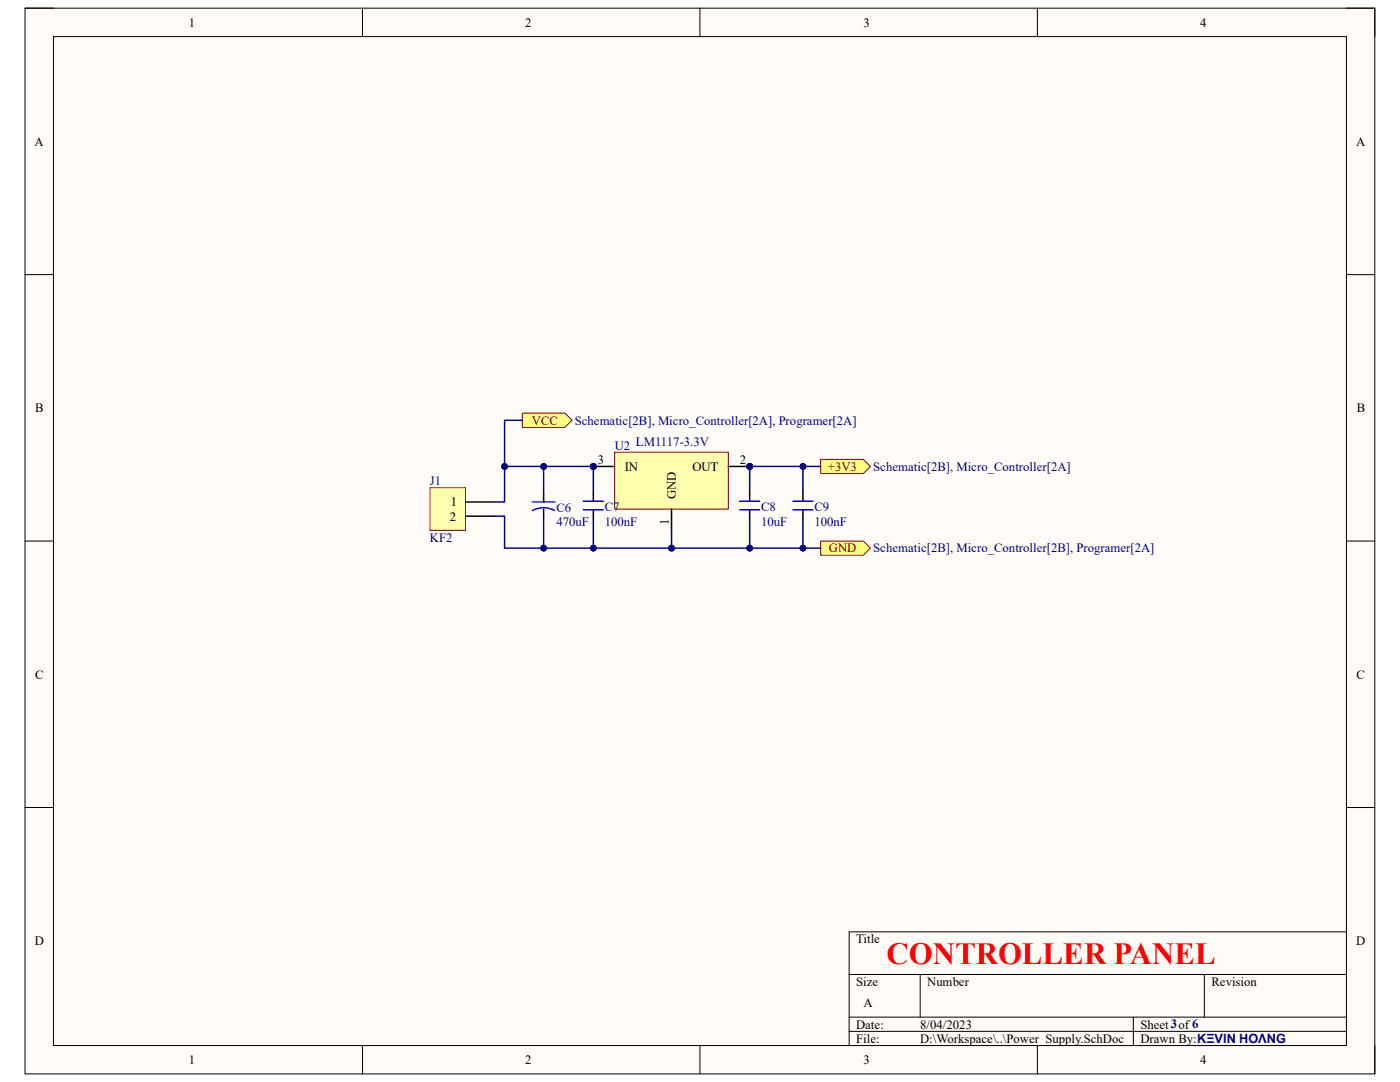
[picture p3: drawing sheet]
<svg xmlns="http://www.w3.org/2000/svg" width="279mm" height="216mm" viewBox="0 0 279 216" stroke-linecap="round" stroke-linejoin="round" font-family="sans-serif">
<path d="M5 1.6h269.4v212.7h-269.4z" fill-rule="evenodd" fill="#fffcf8"/>
<path d="M5 1.6h269.4v212.7h-269.4z" fill="none" stroke="#000" stroke-width=".2"/>
<path d="M10.7 7.3h258v201.3h-258z" fill-rule="evenodd" fill="#fffcf8"/>
<g fill="none" stroke="#000" stroke-width=".2">
<path d="M5 1.6h5.7M10.7 7.3h258v201.3h-258zM72.3 1.6v5.7M139.7 1.6v5.7M207 1.6v5.7M268.7 1.6h5.7v5.7M5 54.8h5.7M268.7 54.8h5.7M5 108h5.7M268.7 108h5.7M5 161.1h5.7M268.7 161.1h5.7"/>
<path d="M169.5 194.4h99.2M183.6 194.4v8.6M240.3 194.4v8.6M268.7 185.9h-99.2v22.7M72.3 208.6v5.7M139.7 208.6v5.7M169.5 203h99.2M169.5 205.8h99.2M207 208.6v5.7M226.2 203v5.6M274.4 208.6v5.7"/>
</g>
<circle cx="149.6" cy="93.1" r=".57" fill="#000080"/>
<circle cx="149.6" cy="93.1" r=".57" fill="none" stroke="#000080" stroke-width=".2"/>
<circle cx="118.4" cy="93.1" r=".57" fill="#000080"/>
<circle cx="118.4" cy="93.1" r=".57" fill="none" stroke="#000080" stroke-width=".2"/>
<path d="M122.7 90.2h22.7v11.4h-22.7z" fill-rule="evenodd" fill="#ffffb0"/>
<path d="M122.7 90.2h22.7v11.4h-22.7z" fill="none" stroke="#800000" stroke-width=".2"/>
<path d="M145.4 93.1h4.2M134 101.6v4.2" fill="none" stroke="#000" stroke-width=".3"/>
<circle cx="149.6" cy="93.1" r=".57" fill="#000080"/>
<circle cx="149.6" cy="93.1" r=".57" fill="none" stroke="#000080" stroke-width=".2"/>
<path d="M118.4 93.1h4.3" fill="none" stroke="#000" stroke-width=".3"/>
<circle cx="118.4" cy="93.1" r=".57" fill="#000080"/>
<circle cx="118.4" cy="93.1" r=".57" fill="none" stroke="#000080" stroke-width=".2"/>
<path d="M118.4 98v2M149.6 98v2M160.2 98v2M118.4 101.7v2M149.6 101.7v2M160.2 101.7v2" fill="none" stroke="#000" stroke-width=".3"/>
<path d="M116.4 101.7h4M116.4 100h4M147.6 101.7h4M147.6 100h4M158.3 101.7h3.9M158.3 100h3.9" fill="none" stroke="#00f" stroke-width=".3"/>
<path d="M85.8 97.3h7.1v8.5h-7.1z" fill-rule="evenodd" fill="#ffffb0"/>
<path d="M85.8 97.3h7.1v8.5h-7.1z" fill="none" stroke="#800000" stroke-width=".2"/>
<path d="M92.9 100.2h5.7M92.9 103h5.7" fill="none" stroke="#000" stroke-width=".3"/>
<path d="M104.2 82.4h8.5l1.5 1.5-1.5 1.4h-8.5z" fill-rule="evenodd" fill="#ffff80"/>
<path d="M104.2 82.4h8.5l1.5 1.5-1.5 1.4h-8.5z" fill="none" stroke="#800000" stroke-width=".2"/>
<path d="M163.8 91.7h8.5l1.4 1.4-1.4 1.4h-8.5z" fill-rule="evenodd" fill="#ffff80"/>
<path d="M163.8 91.7h8.5l1.4 1.4-1.4 1.4h-8.5z" fill="none" stroke="#800000" stroke-width=".2"/>
<path d="M163.8 108h8.5l1.4 1.4-1.4 1.4h-8.5z" fill-rule="evenodd" fill="#ffff80"/>
<path d="M163.8 108h8.5l1.4 1.4-1.4 1.4h-8.5z" fill="none" stroke="#800000" stroke-width=".2"/>
<path d="M118.4 93.1v4.9" fill="none" stroke="#000080" stroke-width=".3"/>
<circle cx="118.4" cy="93.1" r=".57" fill="#000080"/>
<circle cx="118.4" cy="93.1" r=".57" fill="none" stroke="#000080" stroke-width=".2"/>
<path d="M149.6 93.1v4.9" fill="none" stroke="#000080" stroke-width=".3"/>
<circle cx="149.6" cy="93.1" r=".57" fill="#000080"/>
<circle cx="149.6" cy="93.1" r=".57" fill="none" stroke="#000080" stroke-width=".2"/>
<path d="M149.6 103.7v5.7" fill="none" stroke="#000080" stroke-width=".3"/>
<circle cx="149.6" cy="109.4" r=".57" fill="#000080"/>
<circle cx="149.6" cy="109.4" r=".57" fill="none" stroke="#000080" stroke-width=".2"/>
<path d="M134 105.8v3.6" fill="none" stroke="#000080" stroke-width=".3"/>
<circle cx="134" cy="109.4" r=".57" fill="#000080"/>
<circle cx="134" cy="109.4" r=".57" fill="none" stroke="#000080" stroke-width=".2"/>
<path d="M118.4 103.7v5.7" fill="none" stroke="#000080" stroke-width=".3"/>
<circle cx="118.4" cy="109.4" r=".57" fill="#000080"/>
<circle cx="118.4" cy="109.4" r=".57" fill="none" stroke="#000080" stroke-width=".2"/>
<path d="M104.2 83.9h-3.5v9.2" fill="none" stroke="#000080" stroke-width=".3"/>
<circle cx="100.7" cy="93.1" r=".57" fill="#000080"/>
<circle cx="100.7" cy="93.1" r=".57" fill="none" stroke="#000080" stroke-width=".2"/>
<path d="M149.6 93.1h10.6v4.9" fill="none" stroke="#000080" stroke-width=".3"/>
<circle cx="149.6" cy="93.1" r=".57" fill="#000080"/>
<circle cx="149.6" cy="93.1" r=".57" fill="none" stroke="#000080" stroke-width=".2"/>
<circle cx="160.2" cy="93.1" r=".57" fill="#000080"/>
<circle cx="160.2" cy="93.1" r=".57" fill="none" stroke="#000080" stroke-width=".2"/>
<path d="M160.2 93.1h3.6" fill="none" stroke="#000080" stroke-width=".3"/>
<circle cx="160.2" cy="93.1" r=".57" fill="#000080"/>
<circle cx="160.2" cy="93.1" r=".57" fill="none" stroke="#000080" stroke-width=".2"/>
<path d="M160.2 109.4h3.6" fill="none" stroke="#000080" stroke-width=".3"/>
<circle cx="160.2" cy="109.4" r=".57" fill="#000080"/>
<circle cx="160.2" cy="109.4" r=".57" fill="none" stroke="#000080" stroke-width=".2"/>
<path d="M118.4 93.1h-17.7v7.1h-2.1" fill="none" stroke="#000080" stroke-width=".3"/>
<circle cx="100.7" cy="93.1" r=".57" fill="#000080"/>
<circle cx="100.7" cy="93.1" r=".57" fill="none" stroke="#000080" stroke-width=".2"/>
<circle cx="108.5" cy="93.1" r=".57" fill="#000080"/>
<circle cx="108.5" cy="93.1" r=".57" fill="none" stroke="#000080" stroke-width=".2"/>
<circle cx="118.4" cy="93.1" r=".57" fill="#000080"/>
<circle cx="118.4" cy="93.1" r=".57" fill="none" stroke="#000080" stroke-width=".2"/>
<path d="M98.6 103h2.1v6.4h59.5v-5.7" fill="none" stroke="#000080" stroke-width=".3"/>
<circle cx="108.5" cy="109.4" r=".57" fill="#000080"/>
<circle cx="108.5" cy="109.4" r=".57" fill="none" stroke="#000080" stroke-width=".2"/>
<circle cx="118.4" cy="109.4" r=".57" fill="#000080"/>
<circle cx="118.4" cy="109.4" r=".57" fill="none" stroke="#000080" stroke-width=".2"/>
<circle cx="134" cy="109.4" r=".57" fill="#000080"/>
<circle cx="134" cy="109.4" r=".57" fill="none" stroke="#000080" stroke-width=".2"/>
<circle cx="149.6" cy="109.4" r=".57" fill="#000080"/>
<circle cx="149.6" cy="109.4" r=".57" fill="none" stroke="#000080" stroke-width=".2"/>
<circle cx="160.2" cy="109.4" r=".57" fill="#000080"/>
<circle cx="160.2" cy="109.4" r=".57" fill="none" stroke="#000080" stroke-width=".2"/>
<path d="M108.5 98.7v1.5M108.5 101.6v1.4" fill="none" stroke="#000" stroke-width=".3"/>
<path d="M106.2 100.2h4.6M106.3 101.9a4.6 4.6 0 0 1 4.4 0" fill="none" stroke="#00f" stroke-width=".3"/>
<path d="M108.5 93.1v5.6" fill="none" stroke="#000080" stroke-width=".3"/>
<circle cx="108.5" cy="93.1" r=".57" fill="#000080"/>
<circle cx="108.5" cy="93.1" r=".57" fill="none" stroke="#000080" stroke-width=".2"/>
<path d="M108.5 103v6.4" fill="none" stroke="#000080" stroke-width=".3"/>
<circle cx="108.5" cy="109.4" r=".57" fill="#000080"/>
<circle cx="108.5" cy="109.4" r=".57" fill="none" stroke="#000080" stroke-width=".2"/>
<text font-size="6.1" fill="#f00" x="177" y="192.3">CONTROLLER PANEL</text>
<g font-size="2.5">
<text x="37.7" y="5.3">1</text>
<text x="104.8" y="5.3">2</text>
<text x="172.3" y="5.3">3</text>
<text x="239.5" y="5.3">4</text>
<text x="6.9" y="29.1">A</text>
<text x="270.6" y="29.1">A</text>
<text x="7" y="82.3">B</text>
<text x="270.8" y="82.3">B</text>
<text x="119.3" y="92.5">3</text>
<text x="124.7" y="93.9">IN</text>
<text x="138.2" y="93.9">OUT</text>
<text x="147.6" y="92.5">2</text>
<text x="90" y="101">1</text>
<text x="134.9" y="99.6" transform="rotate(-90 134.9 99.6)">GND</text>
<text x="89.7" y="103.9">2</text>
<text x="133.5" y="104.8" transform="rotate(-90 133.5 104.8)">1</text>
<text x="7" y="135.4">C</text>
<text x="270.7" y="135.4">C</text>
<text x="6.9" y="188.6">D</text>
<text x="170.9" y="188.2">Title</text>
<text x="270.7" y="188.6">D</text>
<text x="170.9" y="196.7">Size</text>
<text x="185" y="196.7">Number</text>
<text x="241.8" y="196.7">Revision</text>
<text x="172.3" y="201">A</text>
<text x="170.9" y="205.2">Date:</text>
<text x="170.9" y="208.1">File:</text>
<text x="183.6" y="205.2">8/04/2023</text>
<text x="183.7" y="208.1">D:\Workspace\..\Power_Supply.SchDoc</text>
<text x="227.6" y="205.2">Sheet3of6</text>
<text x="227.6" y="208.1">Drawn By:KΞVIN HOΛNG</text>
<text x="37.7" y="212.3">1</text>
<text x="104.8" y="212.3">2</text>
<text x="172.3" y="212.3">3</text>
<text x="239.5" y="212.3">4</text>
</g>
<g font-size="2.5" fill="#800000">
<text x="106.2" y="84.7">VCC</text>
<text x="165.2" y="93.9">+3V3</text>
<text x="165.4" y="110.2">GND</text>
</g>
<g font-size="2.5" fill="#000080">
<text x="114.7" y="84.7">Schematic[2B], Micro_Controller[2A], Programer[2A]</text>
<text x="122.7" y="89.7">U2</text>
<text x="126.9" y="89">LM1117-3.3V</text>
<text x="174.3" y="93.9">Schematic[2B], Micro_Controller[2A]</text>
<text x="85.8" y="96.8">J1</text>
<text x="111" y="102.2">C6</text>
<text x="111" y="105">470uF</text>
<text x="120.7" y="102">C7</text>
<text x="120.7" y="104.9">100nF</text>
<text x="151.9" y="102">C8</text>
<text x="151.9" y="104.9">10uF</text>
<text x="162.5" y="102">C9</text>
<text x="162.5" y="104.9">100nF</text>
<text x="85.8" y="108.1">KF2</text>
<text x="174.3" y="110.2">Schematic[2B], Micro_Controller[2B], Programer[2A]</text>
</g>
</svg>
